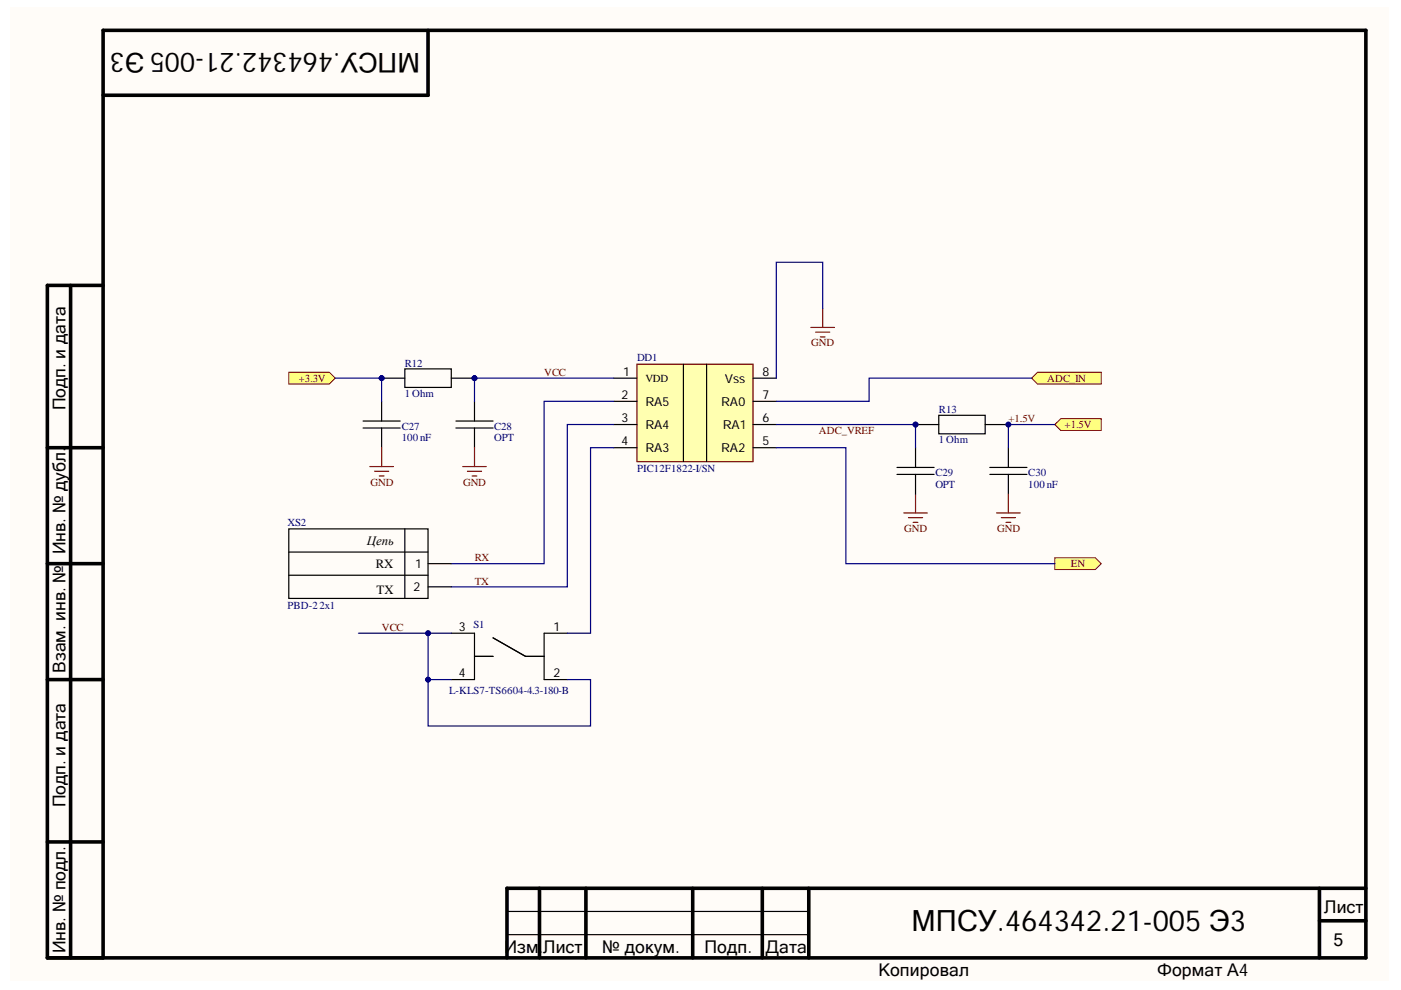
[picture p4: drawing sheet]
<svg xmlns="http://www.w3.org/2000/svg" width="297mm" height="210mm" viewBox="0 0 297 210" stroke-linecap="round" stroke-linejoin="round" font-family="sans-serif">
<g fill="#fffcf8">
<path d="M2.2 1.5h292.3v206.5h-292.3z" fill-rule="evenodd"/>
<path d="M2.2 1.5h292.3v206.5h-292.3z" fill-rule="evenodd"/>
</g>
<g fill="none" stroke="#000" stroke-width=".76">
<path d="M90.8 6.4v13.8h-68.9M15 60.5v142.6M21.9 60.5h-11.9v142.6h279.6v-196.7h-267.7v196.7M10 94.9h11.9M10 119.5h11.9M10 144.1h11.9M10 178.5h11.9M114.4 188.3v14.8M124.2 188.3v14.8M146.9 188.3v14.8M161.6 188.3v14.8M171.5 188.3v14.8"/>
<path d="M279.7 188.3v14.8M279.7 195.2h9.9M289.6 188.3h-182.1v14.8"/>
</g>
<path d="M107.5 193.2h64M107.5 198.2h64" fill="none" stroke="#000" stroke-width=".25"/>
<path d="M223.6 90l1.3-1.2h8.6v2.5h-8.6z" fill-rule="evenodd" fill="#ffff80"/>
<path d="M223.6 90l1.3-1.2h8.6v2.5h-8.6z" fill="none" stroke="#800000" stroke-width=".21"/>
<path d="M61.2 78.9h8.6l1.3 1.3-1.3 1.2h-8.6z" fill-rule="evenodd" fill="#ffff80"/>
<path d="M61.2 78.9h8.6l1.3 1.3-1.3 1.2h-8.6z" fill="none" stroke="#800000" stroke-width=".21"/>
<g fill="none" stroke="#000" stroke-width=".25">
<path d="M85.8 78.2h9.9v3.9h-9.9zM77 89.3h7.9M77 90.7h7.9M80.9 85.1v4.2M80.9 90.7v4.2M80.9 80.2h4.9M95.7 80.2h4.9M96.7 89.3h7.8M96.7 90.7h7.8M100.6 85.1v4.2M100.6 90.7v4.2M194.1 90h4.9"/>
<path d="M199 88.1h9.9v3.9h-9.9zM208.9 90h4.9M209.9 99.1h7.8M213.8 94.9v4.2M209.9 100.6h7.8M213.8 100.6v4.2"/>
</g>
<g fill="none" stroke="#800000" stroke-width=".25">
<path d="M78.4 98.9h5M79.4 99.9h3M80.9 94.9v4M98.1 98.9h5M99.1 99.9h3M100.6 94.9v4M80.4 100.9h1M100.1 100.9h1M191.6 108.8h5M192.6 109.8h3M193.6 110.8h1M194.1 104.8v4"/>
<path d="M211.3 108.8h5M212.3 109.8h3M213.3 110.8h1M213.8 104.8v4"/>
</g>
<path d="M223.6 118.3h8.6l1.3 1.2-1.3 1.3h-8.6z" fill-rule="evenodd" fill="#ffff80"/>
<path d="M223.6 118.3h8.6l1.3 1.2-1.3 1.3h-8.6z" fill="none" stroke="#800000" stroke-width=".21"/>
<path d="M95.7 134.3h4.9v9.8h-4.9M100.6 139.2h3.9M104.5 135.2l6.9 4h4M120.3 134.3h-4.9v9.8h4.9" fill="none" stroke="#000" stroke-width=".25"/>
<path d="M135 77.2h24.7v20.7h-24.7z" fill-rule="evenodd" fill="#ffffb0"/>
<path d="M135 77.2h24.7v20.7h-24.7zM171.9 69.4h5M172.9 70.4h3M173.9 71.4h1M174.4 65.4v4" fill="none" stroke="#800000" stroke-width=".25"/>
<path d="M144.9 77.2v20.7M149.8 77.2v20.7M130.1 80.2h4.9M130.1 85.1h4.9M130.1 90h4.9M130.1 94.9h4.9M159.7 80.2h4.9M159.7 85.1h4.9M159.7 90h4.9M159.7 94.9h4.9" fill="none" stroke="#000" stroke-width=".25"/>
<path d="M220 78.9h13.5v2.5h-13.5l-1.3-1.2z" fill-rule="evenodd" fill="#ffff80"/>
<path d="M220 78.9h13.5v2.5h-13.5l-1.3-1.2z" fill="none" stroke="#800000" stroke-width=".21"/>
<path d="M190.2 99.1h7.9M194.1 94.9v4.2M190.2 100.6h7.9M194.1 100.6v4.2" fill="none" stroke="#000" stroke-width=".25"/>
<path d="M174.4 65.4v-9.8h-9.8v24.6M71.1 80.2h9.8v4.9M130.1 90h-9.8v34.4h-24.6M130.1 80.2h-29.5v4.9M130.1 94.9h-4.9v39.4h-4.9M130.1 85.1h-14.7v34.4h-19.7M164.6 94.9h14.7v24.6h44.3M218.7 80.2h-34.4v4.9h-19.7M95.7 144.1h-4.9v9.8h34.4v-9.8h-4.9" fill="none" stroke="#000080" stroke-width=".25"/>
<circle cx="90.8" cy="144.1" r=".5" fill="#000080"/>
<circle cx="90.8" cy="144.1" r=".5" fill="none" stroke="#000080" stroke-width=".21"/>
<path d="M90.8 134.3v9.8" fill="none" stroke="#000080" stroke-width=".25"/>
<circle cx="90.8" cy="144.1" r=".5" fill="#000080"/>
<circle cx="90.8" cy="144.1" r=".5" fill="none" stroke="#000080" stroke-width=".21"/>
<circle cx="90.8" cy="134.3" r=".5" fill="#000080"/>
<circle cx="90.8" cy="134.3" r=".5" fill="none" stroke="#000080" stroke-width=".21"/>
<path d="M76 134.3h19.7" fill="none" stroke="#000080" stroke-width=".25"/>
<circle cx="90.8" cy="134.3" r=".5" fill="#000080"/>
<circle cx="90.8" cy="134.3" r=".5" fill="none" stroke="#000080" stroke-width=".21"/>
<path d="M164.6 90h29.5v4.9M213.8 90h9.8" fill="none" stroke="#000080" stroke-width=".25"/>
<path d="M61.2 117h29.6M61.2 112.1h29.6v14.8h-29.6zM85.8 112.1v14.8M90.8 119.5h4.9M61.2 122h29.6M90.8 124.4h4.9" fill="none" stroke="#000" stroke-width=".25"/>
<circle cx="213.8" cy="90" r=".5" fill="#000080"/>
<circle cx="213.8" cy="90" r=".5" fill="none" stroke="#000080" stroke-width=".21"/>
<path d="M213.8 90v4.9" fill="none" stroke="#000080" stroke-width=".25"/>
<circle cx="213.8" cy="90" r=".5" fill="#000080"/>
<circle cx="213.8" cy="90" r=".5" fill="none" stroke="#000080" stroke-width=".21"/>
<text font-size="6.2" x="193.2" y="197.4">МПСУ.464342.21-005 Э3</text>
<text font-size="5.7" x="89.1" y="11.2" transform="rotate(-180 89.1 11.2)">МПСУ.464342.21-005 Э3</text>
<g font-size="3.7">
<text x="13.9" y="87" transform="rotate(-90 13.9 87)">Подп. и дата</text>
<text x="13.9" y="117.5" transform="rotate(-90 13.9 117.5)">Инв. № дубл.</text>
<text x="13.9" y="142.6" transform="rotate(-90 13.9 142.6)">Взам. инв. №</text>
<text x="13.9" y="171.2" transform="rotate(-90 13.9 171.2)">Подп. и дата</text>
<text x="280.8" y="193.6">Лист</text>
<text x="13.9" y="202.2" transform="rotate(-90 13.9 202.2)">Инв. № подл.</text>
<text x="107" y="202">Изм.</text>
<text x="115.2" y="202">Лист</text>
<text x="127.7" y="202">№ докум.</text>
<text x="149.4" y="202">Подп.</text>
<text x="162.3" y="202">Дата</text>
<text x="282.7" y="200.5">5</text>
<text x="186.2" y="206.9">Копировал</text>
<text x="245.3" y="206.9">Формат А4</text>
</g>
<g font-size="2.7">
<text x="77.8" y="115.5">Цепь</text>
<text x="79.7" y="120.5">RX</text>
<text x="79.8" y="125.9">TX</text>
</g>
<g font-size="2.6">
<text x="132.1" y="79.7">1</text>
<text x="153.7" y="81.1">Vss</text>
<text x="161.7" y="79.7">8</text>
<text x="131.8" y="84.6">2</text>
<text x="131.8" y="89.5">3</text>
<text x="136.8" y="86.1">RA5</text>
<text x="152.9" y="86.1">RA0</text>
<text x="161.7" y="89.5">6</text>
<text x="161.7" y="84.6">7</text>
<text x="131.8" y="94.4">4</text>
<text x="136.8" y="91">RA4</text>
<text x="136.8" y="95.9">RA3</text>
<text x="152.9" y="95.9">RA2</text>
<text x="153.2" y="91">RA1</text>
<text x="161.7" y="94.4">5</text>
<text x="87.7" y="125.4">2</text>
<text x="88" y="120.5">1</text>
<text x="97.3" y="133.7">3</text>
<text x="117.4" y="133.7">1</text>
<text x="97.3" y="143.5">4</text>
<text x="117.4" y="143.5">2</text>
</g>
<g font-size="2.3" fill="#000080">
<text x="85.8" y="77.7">R12</text>
<text x="135.1" y="76.5">DD1</text>
<text x="85.8" y="84.1">1 Ohm</text>
<text x="199.1" y="87.6">R13</text>
<text x="85.2" y="91.1">C27</text>
<text x="85.2" y="93.5">100 nF</text>
<text x="104.8" y="91.1">C28</text>
<text x="104.8" y="93.5">OPT</text>
<text x="199.1" y="94">1 Ohm</text>
<text x="135.1" y="100.1">PIC12F1822-I/SN</text>
<text x="198.3" y="100.9">C29</text>
<text x="218" y="100.9">C30</text>
<text x="198.3" y="103.4">OPT</text>
<text x="218" y="103.4">100 nF</text>
<text x="61" y="111.4">XS2</text>
<text x="61" y="129.2">PBD-2 2x1</text>
<text x="100.4" y="133.1">S1</text>
<text x="95.2" y="147.1">L-KLS7-TS6604-4.3-180-B</text>
</g>
<g font-size="2.3" fill="#800000">
<text x="172" y="73.4">GND</text>
<text x="63.3" y="80.9">+3.3V</text>
<text x="115.4" y="79.7">VCC</text>
<text x="222" y="80.9">ADC_IN</text>
<text x="213.8" y="89.6">+1.5V</text>
<text x="173.6" y="92">ADC_VREF</text>
<text x="225.7" y="90.8">+1.5V</text>
<text x="78.6" y="103">GND</text>
<text x="98.2" y="103">GND</text>
<text x="191.7" y="112.8">GND</text>
<text x="211.4" y="112.8">GND</text>
<text x="100.6" y="119">RX</text>
<text x="100.6" y="123.9">TX</text>
<text x="227.1" y="120.3">EN</text>
<text x="80.9" y="133.8">VCC</text>
</g>
<text font-size="2.3" x="136.8" y="80.9">VDD</text>
<g font-size="1.1" fill="#000080">
<text x="80.1" y="80.5">PIR1202</text>
<text x="94.9" y="80.5">PIR1201</text>
<text x="193.3" y="90.3">PIR1301</text>
</g>
</svg>
